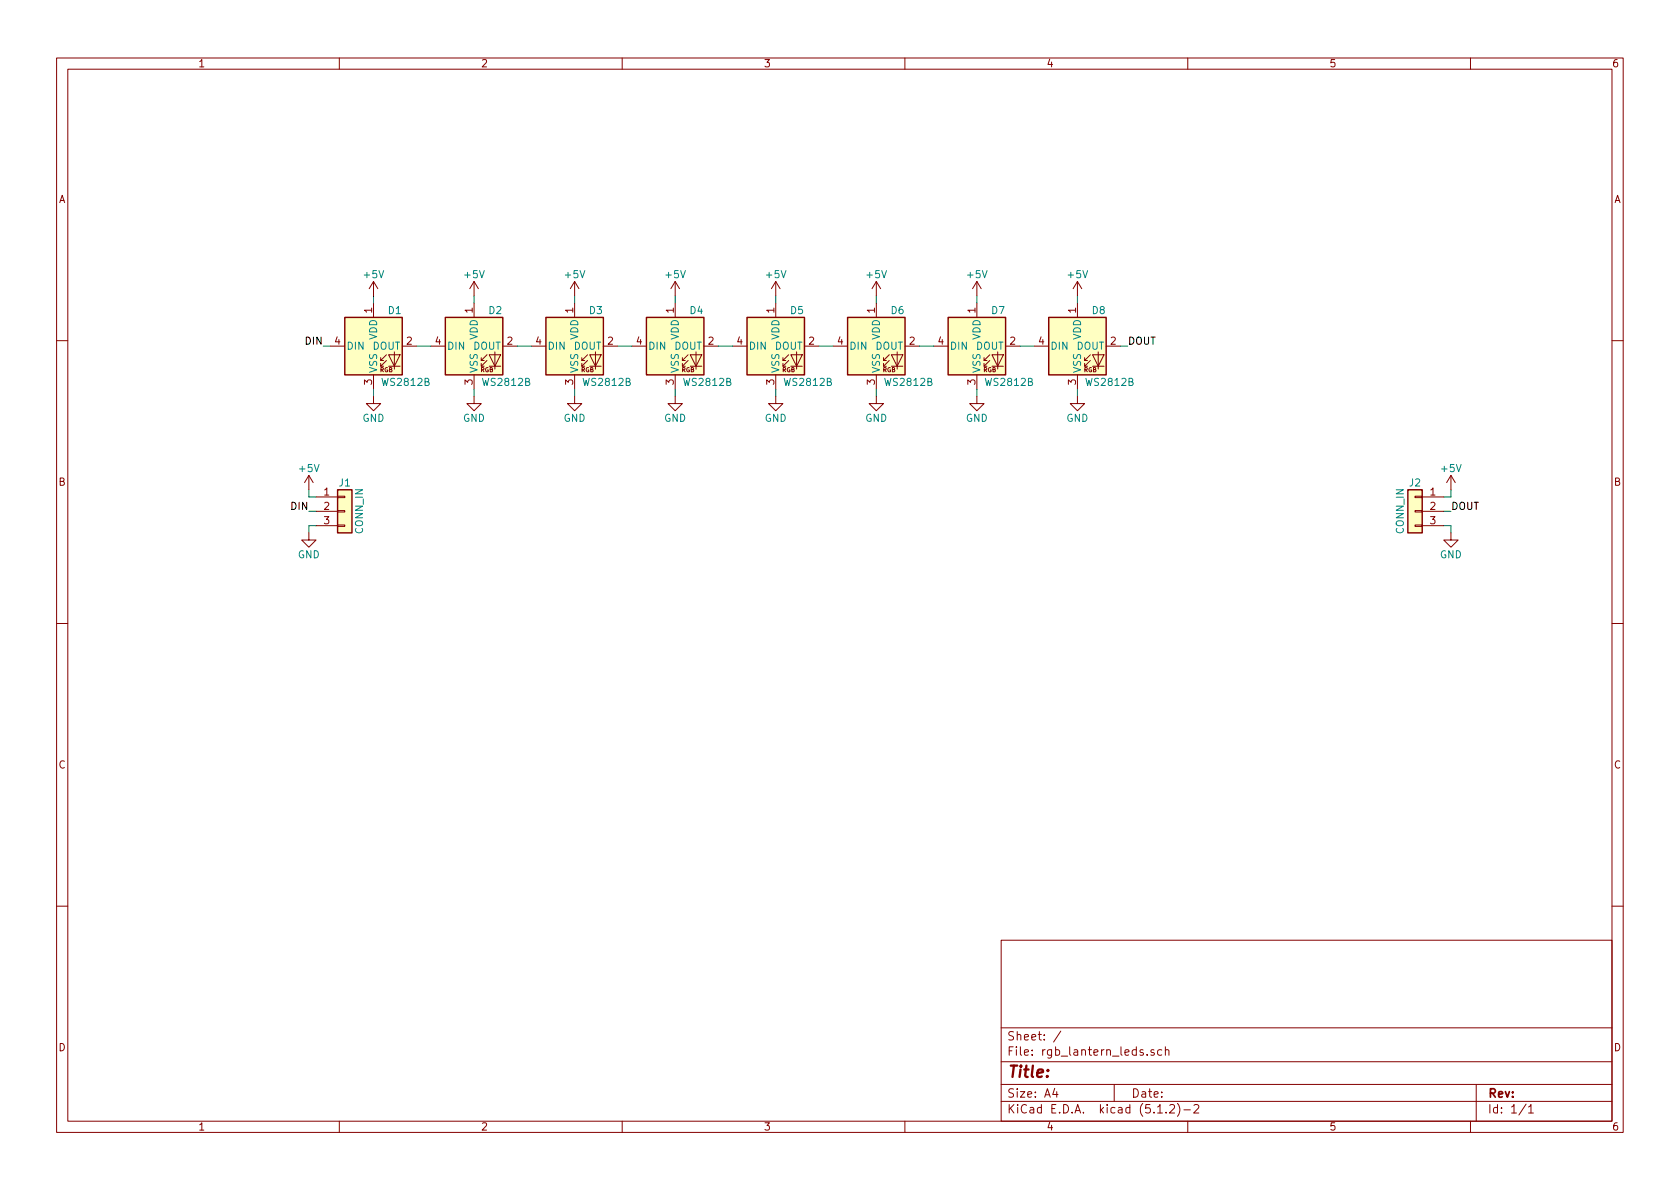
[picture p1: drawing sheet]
EESchema Schematic File Version 4
EELAYER 29 0
EELAYER END
$Descr A4 11693 8268
encoding utf-8
Sheet 1 1
Title ""
Date ""
Rev ""
Comp ""
Comment1 ""
Comment2 ""
Comment3 ""
Comment4 ""
$EndDescr
$Comp
L LED:WS2812B D1
U 1 1
P 2600 2400
F 0 "D1" H 2800 2650 50  0000 R CNN
F 1 "WS2812B" H 2650 2150 50  0000 L CNN
F 2 "LED_SMD:LED_WS2812B_PLCC4_5.0x5.0mm_P3.2mm" H 2650 2100 50  0001 L TNN
F 3 "https://cdn-shop.adafruit.com/datasheets/WS2812B.pdf" H 2700 2025 50  0001 L TNN
	1    2600 2400
	1    0    0    -1  
$EndComp
Wire Wire Line
	2300 2400 2250 2400
Wire Wire Line
	2600 2100 2600 2050
Wire Wire Line
	2600 2700 2600 2750
$Comp
L power:GND #PWR04
U 1 1
P 2600 2750
F 0 "#PWR04" H 2600 2500 50  0001 C CNN
F 1 "GND" H 2600 2600 50  0000 C CNN
F 2 "" H 2600 2750 50  0001 C CNN
F 3 "" H 2600 2750 50  0001 C CNN
	1    2600 2750
	1    0    0    -1  
$EndComp
$Comp
L LED:WS2812B D2
U 1 1
P 3300 2400
F 0 "D2" H 3500 2650 50  0000 R CNN
F 1 "WS2812B" H 3350 2150 50  0000 L CNN
F 2 "LED_SMD:LED_WS2812B_PLCC4_5.0x5.0mm_P3.2mm" H 3350 2100 50  0001 L TNN
F 3 "https://cdn-shop.adafruit.com/datasheets/WS2812B.pdf" H 3400 2025 50  0001 L TNN
	1    3300 2400
	1    0    0    -1  
$EndComp
Wire Wire Line
	3300 2100 3300 2050
Wire Wire Line
	3300 2700 3300 2750
$Comp
L power:GND #PWR06
U 1 1
P 3300 2750
F 0 "#PWR06" H 3300 2500 50  0001 C CNN
F 1 "GND" H 3300 2600 50  0000 C CNN
F 2 "" H 3300 2750 50  0001 C CNN
F 3 "" H 3300 2750 50  0001 C CNN
	1    3300 2750
	1    0    0    -1  
$EndComp
Wire Wire Line
	2900 2400 3000 2400
$Comp
L LED:WS2812B D3
U 1 1
P 4000 2400
F 0 "D3" H 4200 2650 50  0000 R CNN
F 1 "WS2812B" H 4050 2150 50  0000 L CNN
F 2 "LED_SMD:LED_WS2812B_PLCC4_5.0x5.0mm_P3.2mm" H 4050 2100 50  0001 L TNN
F 3 "https://cdn-shop.adafruit.com/datasheets/WS2812B.pdf" H 4100 2025 50  0001 L TNN
	1    4000 2400
	1    0    0    -1  
$EndComp
Wire Wire Line
	4000 2100 4000 2050
Wire Wire Line
	4000 2700 4000 2750
$Comp
L power:GND #PWR08
U 1 1
P 4000 2750
F 0 "#PWR08" H 4000 2500 50  0001 C CNN
F 1 "GND" H 4000 2600 50  0000 C CNN
F 2 "" H 4000 2750 50  0001 C CNN
F 3 "" H 4000 2750 50  0001 C CNN
	1    4000 2750
	1    0    0    -1  
$EndComp
$Comp
L LED:WS2812B D4
U 1 1
P 4700 2400
F 0 "D4" H 4900 2650 50  0000 R CNN
F 1 "WS2812B" H 4750 2150 50  0000 L CNN
F 2 "LED_SMD:LED_WS2812B_PLCC4_5.0x5.0mm_P3.2mm" H 4750 2100 50  0001 L TNN
F 3 "https://cdn-shop.adafruit.com/datasheets/WS2812B.pdf" H 4800 2025 50  0001 L TNN
	1    4700 2400
	1    0    0    -1  
$EndComp
Wire Wire Line
	4700 2100 4700 2050
Wire Wire Line
	4700 2700 4700 2750
$Comp
L power:GND #PWR010
U 1 1
P 4700 2750
F 0 "#PWR010" H 4700 2500 50  0001 C CNN
F 1 "GND" H 4700 2600 50  0000 C CNN
F 2 "" H 4700 2750 50  0001 C CNN
F 3 "" H 4700 2750 50  0001 C CNN
	1    4700 2750
	1    0    0    -1  
$EndComp
Wire Wire Line
	4300 2400 4400 2400
Wire Wire Line
	3600 2400 3700 2400
$Comp
L LED:WS2812B D5
U 1 1
P 5400 2400
F 0 "D5" H 5600 2650 50  0000 R CNN
F 1 "WS2812B" H 5450 2150 50  0000 L CNN
F 2 "LED_SMD:LED_WS2812B_PLCC4_5.0x5.0mm_P3.2mm" H 5450 2100 50  0001 L TNN
F 3 "https://cdn-shop.adafruit.com/datasheets/WS2812B.pdf" H 5500 2025 50  0001 L TNN
	1    5400 2400
	1    0    0    -1  
$EndComp
Wire Wire Line
	5400 2100 5400 2050
Wire Wire Line
	5400 2700 5400 2750
$Comp
L power:GND #PWR012
U 1 1
P 5400 2750
F 0 "#PWR012" H 5400 2500 50  0001 C CNN
F 1 "GND" H 5400 2600 50  0000 C CNN
F 2 "" H 5400 2750 50  0001 C CNN
F 3 "" H 5400 2750 50  0001 C CNN
	1    5400 2750
	1    0    0    -1  
$EndComp
$Comp
L LED:WS2812B D6
U 1 1
P 6100 2400
F 0 "D6" H 6300 2650 50  0000 R CNN
F 1 "WS2812B" H 6150 2150 50  0000 L CNN
F 2 "LED_SMD:LED_WS2812B_PLCC4_5.0x5.0mm_P3.2mm" H 6150 2100 50  0001 L TNN
F 3 "https://cdn-shop.adafruit.com/datasheets/WS2812B.pdf" H 6200 2025 50  0001 L TNN
	1    6100 2400
	1    0    0    -1  
$EndComp
Wire Wire Line
	6100 2100 6100 2050
Wire Wire Line
	6100 2700 6100 2750
$Comp
L power:GND #PWR014
U 1 1
P 6100 2750
F 0 "#PWR014" H 6100 2500 50  0001 C CNN
F 1 "GND" H 6100 2600 50  0000 C CNN
F 2 "" H 6100 2750 50  0001 C CNN
F 3 "" H 6100 2750 50  0001 C CNN
	1    6100 2750
	1    0    0    -1  
$EndComp
Wire Wire Line
	5700 2400 5800 2400
$Comp
L LED:WS2812B D7
U 1 1
P 6800 2400
F 0 "D7" H 7000 2650 50  0000 R CNN
F 1 "WS2812B" H 6850 2150 50  0000 L CNN
F 2 "LED_SMD:LED_WS2812B_PLCC4_5.0x5.0mm_P3.2mm" H 6850 2100 50  0001 L TNN
F 3 "https://cdn-shop.adafruit.com/datasheets/WS2812B.pdf" H 6900 2025 50  0001 L TNN
	1    6800 2400
	1    0    0    -1  
$EndComp
Wire Wire Line
	6800 2100 6800 2050
Wire Wire Line
	6800 2700 6800 2750
$Comp
L power:GND #PWR016
U 1 1
P 6800 2750
F 0 "#PWR016" H 6800 2500 50  0001 C CNN
F 1 "GND" H 6800 2600 50  0000 C CNN
F 2 "" H 6800 2750 50  0001 C CNN
F 3 "" H 6800 2750 50  0001 C CNN
	1    6800 2750
	1    0    0    -1  
$EndComp
$Comp
L LED:WS2812B D8
U 1 1
P 7500 2400
F 0 "D8" H 7700 2650 50  0000 R CNN
F 1 "WS2812B" H 7550 2150 50  0000 L CNN
F 2 "LED_SMD:LED_WS2812B_PLCC4_5.0x5.0mm_P3.2mm" H 7550 2100 50  0001 L TNN
F 3 "https://cdn-shop.adafruit.com/datasheets/WS2812B.pdf" H 7600 2025 50  0001 L TNN
	1    7500 2400
	1    0    0    -1  
$EndComp
Wire Wire Line
	7500 2100 7500 2050
Wire Wire Line
	7500 2700 7500 2750
$Comp
L power:GND #PWR018
U 1 1
P 7500 2750
F 0 "#PWR018" H 7500 2500 50  0001 C CNN
F 1 "GND" H 7500 2600 50  0000 C CNN
F 2 "" H 7500 2750 50  0001 C CNN
F 3 "" H 7500 2750 50  0001 C CNN
	1    7500 2750
	1    0    0    -1  
$EndComp
Wire Wire Line
	7100 2400 7200 2400
Wire Wire Line
	6400 2400 6500 2400
Wire Wire Line
	5000 2400 5100 2400
Wire Wire Line
	7800 2400 7850 2400
Text Label 2250 2400 2    50   ~ 0
DIN
Text Label 7850 2400 0    50   ~ 0
DOUT
$Comp
L Connector_Generic:Conn_01x03 J1
U 1 1
P 2400 3550
F 0 "J1" H 2400 3750 50  0000 C CNN
F 1 "CONN_IN" V 2500 3550 50  0000 C CNN
F 2 "Connector_PinSocket_2.54mm:PinSocket_1x03_P2.54mm_Vertical" H 2400 3550 50  0001 C CNN
F 3 "~" H 2400 3550 50  0001 C CNN
	1    2400 3550
	1    0    0    -1  
$EndComp
Wire Wire Line
	2200 3450 2150 3450
Wire Wire Line
	2150 3450 2150 3400
Wire Wire Line
	2200 3550 2150 3550
Wire Wire Line
	2200 3650 2150 3650
Wire Wire Line
	2150 3650 2150 3700
$Comp
L power:GND #PWR02
U 1 1
P 2150 3700
F 0 "#PWR02" H 2150 3450 50  0001 C CNN
F 1 "GND" H 2150 3550 50  0000 C CNN
F 2 "" H 2150 3700 50  0001 C CNN
F 3 "" H 2150 3700 50  0001 C CNN
	1    2150 3700
	1    0    0    -1  
$EndComp
Text Label 2150 3550 2    50   ~ 0
DIN
$Comp
L Connector_Generic:Conn_01x03 J2
U 1 1
P 9850 3550
F 0 "J2" H 9850 3750 50  0000 C CNN
F 1 "CONN_IN" V 9950 3550 50  0000 C CNN
F 2 "Connector_PinSocket_2.54mm:PinSocket_1x03_P2.54mm_Vertical" H 9850 3550 50  0001 C CNN
F 3 "~" H 9850 3550 50  0001 C CNN
	1    9850 3550
	-1   0    0    -1  
$EndComp
Wire Wire Line
	10050 3450 10100 3450
Wire Wire Line
	10100 3450 10100 3400
Wire Wire Line
	10050 3550 10100 3550
Wire Wire Line
	10050 3650 10100 3650
Wire Wire Line
	10100 3650 10100 3700
$Comp
L power:GND #PWR026
U 1 1
P 10100 3700
F 0 "#PWR026" H 10100 3450 50  0001 C CNN
F 1 "GND" H 10100 3550 50  0000 C CNN
F 2 "" H 10100 3700 50  0001 C CNN
F 3 "" H 10100 3700 50  0001 C CNN
	1    10100 3700
	-1   0    0    -1  
$EndComp
Text Label 10100 3550 0    50   ~ 0
DOUT
$Comp
L power:+5V #PWR?
U 1 1
P 2600 2050
F 0 "#PWR?" H 2600 1900 50  0001 C CNN
F 1 "+5V" H 2600 2200 50  0000 C CNN
F 2 "" H 2600 2050 50  0001 C CNN
F 3 "" H 2600 2050 50  0001 C CNN
	1    2600 2050
	1    0    0    -1  
$EndComp
$Comp
L power:+5V #PWR?
U 1 1
P 3300 2050
F 0 "#PWR?" H 3300 1900 50  0001 C CNN
F 1 "+5V" H 3300 2200 50  0000 C CNN
F 2 "" H 3300 2050 50  0001 C CNN
F 3 "" H 3300 2050 50  0001 C CNN
	1    3300 2050
	1    0    0    -1  
$EndComp
$Comp
L power:+5V #PWR?
U 1 1
P 4000 2050
F 0 "#PWR?" H 4000 1900 50  0001 C CNN
F 1 "+5V" H 4000 2200 50  0000 C CNN
F 2 "" H 4000 2050 50  0001 C CNN
F 3 "" H 4000 2050 50  0001 C CNN
	1    4000 2050
	1    0    0    -1  
$EndComp
$Comp
L power:+5V #PWR?
U 1 1
P 4700 2050
F 0 "#PWR?" H 4700 1900 50  0001 C CNN
F 1 "+5V" H 4700 2200 50  0000 C CNN
F 2 "" H 4700 2050 50  0001 C CNN
F 3 "" H 4700 2050 50  0001 C CNN
	1    4700 2050
	1    0    0    -1  
$EndComp
$Comp
L power:+5V #PWR?
U 1 1
P 5400 2050
F 0 "#PWR?" H 5400 1900 50  0001 C CNN
F 1 "+5V" H 5400 2200 50  0000 C CNN
F 2 "" H 5400 2050 50  0001 C CNN
F 3 "" H 5400 2050 50  0001 C CNN
	1    5400 2050
	1    0    0    -1  
$EndComp
$Comp
L power:+5V #PWR?
U 1 1
P 6100 2050
F 0 "#PWR?" H 6100 1900 50  0001 C CNN
F 1 "+5V" H 6100 2200 50  0000 C CNN
F 2 "" H 6100 2050 50  0001 C CNN
F 3 "" H 6100 2050 50  0001 C CNN
	1    6100 2050
	1    0    0    -1  
$EndComp
$Comp
L power:+5V #PWR?
U 1 1
P 6800 2050
F 0 "#PWR?" H 6800 1900 50  0001 C CNN
F 1 "+5V" H 6800 2200 50  0000 C CNN
F 2 "" H 6800 2050 50  0001 C CNN
F 3 "" H 6800 2050 50  0001 C CNN
	1    6800 2050
	1    0    0    -1  
$EndComp
$Comp
L power:+5V #PWR?
U 1 1
P 7500 2050
F 0 "#PWR?" H 7500 1900 50  0001 C CNN
F 1 "+5V" H 7500 2200 50  0000 C CNN
F 2 "" H 7500 2050 50  0001 C CNN
F 3 "" H 7500 2050 50  0001 C CNN
	1    7500 2050
	1    0    0    -1  
$EndComp
$Comp
L power:+5V #PWR?
U 1 1
P 10100 3400
F 0 "#PWR?" H 10100 3250 50  0001 C CNN
F 1 "+5V" H 10100 3550 50  0000 C CNN
F 2 "" H 10100 3400 50  0001 C CNN
F 3 "" H 10100 3400 50  0001 C CNN
	1    10100 3400
	1    0    0    -1  
$EndComp
$Comp
L power:+5V #PWR?
U 1 1
P 2150 3400
F 0 "#PWR?" H 2150 3250 50  0001 C CNN
F 1 "+5V" H 2150 3550 50  0000 C CNN
F 2 "" H 2150 3400 50  0001 C CNN
F 3 "" H 2150 3400 50  0001 C CNN
	1    2150 3400
	1    0    0    -1  
$EndComp
$EndSCHEMATC
